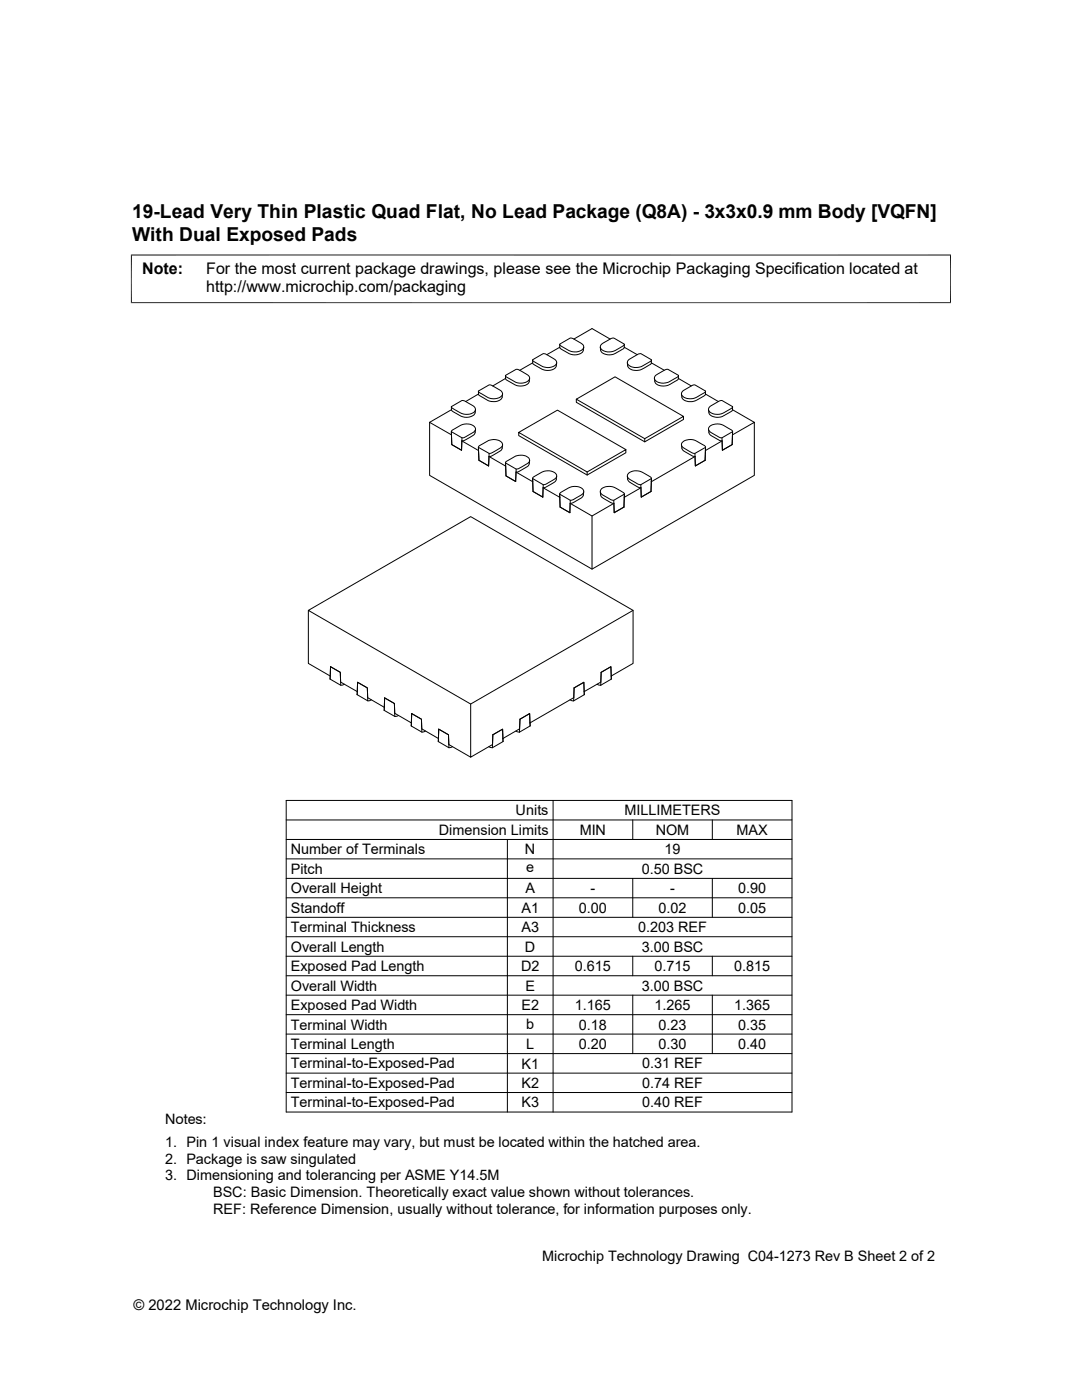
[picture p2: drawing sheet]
<svg xmlns="http://www.w3.org/2000/svg" width="216mm" height="279mm" viewBox="0 0 216 279" stroke-linecap="round" stroke-linejoin="round" font-family="sans-serif">
<g fill="none" stroke="#000" stroke-width=".2">
<path d="M26.1 50.9h163.7M26.2 50.8v9.7M189.7 50.8v9.7M26.1 60.4h163.7M95.5 78.1v.6a4.7 4.7 0 0 0 3.5 1.4 1.34 1.34 0 0 0 1.3-1.4M95.5 78l2.1-1.2h.3l.8 .5a2.31 2.31 0 0 1 1.5 1.1 1.16 1.16 0 0 1-1.4 1.2l-1.3-.2-1.8-1zM95.5 78.6l-2.6 1.5M100.9 75l.1 .8 1.8 1a2.11 2.11 0 0 0 2.8-.6l.1-.7M100.9 74.9l2.1-1.2 1.1 .4a2.83 2.83 0 0 1 1.5 1.1 1.2 1.2 0 0 1-1.4 1.3l-1.3-.2-1.9-1.1zM100.9 75.5l-2.6 1.5M106.3 71.8v.7M106.3 71.8l2.1-1.2 .5 .1 .6 .3a2.83 2.83 0 0 1 1.5 1.1 1.2 1.2 0 0 1-1.4 1.2h-.7a4.7 4.7 0 0 1-2.4-1.1z"/>
<path d="M106.3 72.4l-2.6 1.5M111.1 72.4l-.1 .6a1.41 1.41 0 0 1-1.7 .9 4.1 4.1 0 0 1-2.6-1l-.4-.4M111.7 68.7l.1 .9a5.6 5.6 0 0 0 2.5 1.2 1.58 1.58 0 0 0 2.2-1.5M111.7 68.7l2.1-1.2h.5l.6 .4a2.83 2.83 0 0 1 1.5 1.1 1.2 1.2 0 0 1-1.4 1.2l-1.3-.2-1.9-1zM111.7 69.3l-2.6 1.5M115 79.7l13.7 7.8 7.7-4.4-13.7-7.9-7.7 4.5v.6l13.7 7.9 7.7-4.5v-.6M119.9 68.8l1.9-1.2 .7-.1 2.1 1.2-.2 .3-1.6 .9a2.32 2.32 0 0 1-3-.5zM121.8 67.7l-3.7-2.1-3.6 2.1M124.6 69.3l2.5 1.5M124.6 68.7v.6a3.7 3.7 0 0 1-4.4 1.1 1.2 1.2 0 0 1-.4-1.1M125.2 72.4a1.59 1.59 0 0 0 2.1 1.5l1.2-.5 1.3-.7 .2-.2M125.5 71.8l1.9-1.1 .5-.1 2.1 1.2-.2 .3-.6 .4a3.6 3.6 0 0 1-2.6 .8 1.2 1.2 0 0 1-1.4-1.2z"/>
<path d="M130 72.4l2.5 1.5M130 71.8v.7M130.7 75l1.9-1.1 .7-.2 2.1 1.2-.2 .3-.6 .4a3.6 3.6 0 0 1-2.6 .9 1.2 1.2 0 0 1-1.4-1.3zM135.4 75.5l2.5 1.5M135.4 75l-.1 .7-.3 .2a4.1 4.1 0 0 1-3 1.1 1.36 1.36 0 0 1-1.4-1.5M136.1 78.2l1.9-1.2 .7-.2 2.1 1.2-.3 .4-1.5 .9a2.39 2.39 0 0 1-3-.5zM140.8 78.6l2.5 1.5M140.8 78.1l-.1 .7-.3 .3a3.9 3.9 0 0 1-3.6 .9l-.4-.2a1.12 1.12 0 0 1-.4-1.1M85.7 84.3v10.6l32.4 18.7 32.4-18.7v-10.6l-4.3 2.5M85.7 84.3l4.4 2.5M90.1 81.2v.6a1.25 1.25 0 0 0 1 .8 2.81 2.81 0 0 0 3.3 .3l.4-.5M90.1 81.2l2.1-1.3 .5 .1 .6 .4a2.31 2.31 0 0 1 1.5 1.1 1.14 1.14 0 0 1-1.3 1.2l-1.4-.2-1.8-1z"/>
<path d="M90.1 86.8v-.7v2.6l2 1.2M90.1 81.8l-4.4 2.5M90.1 86.8v1.9l2 1.2M90.1 86.8h.1M90.1 86l1.7-1.1a2.35 2.35 0 0 1 3 .5v.4a2.54 2.54 0 0 1-1.5 1.1l-.8 .5h-.3l-2.1-1.3zM92.2 87.4l-.1 2.5M94.9 81.8l-.1 .6M94.9 85.7l-.1 .8a5.7 5.7 0 0 1-2.6 1.5l3.3 1.9M95.5 89.3v.6M95.5 89.3l.1 2.6 1.9 1.1M95.5 89.9l.1 2 1.9 1.1M95.5 89.9h.1"/>
<path d="M95.5 89.1l.7-.5a3.6 3.6 0 0 1 2.6-.9 1.2 1.2 0 0 1 1.4 1.3 3.6 3.6 0 0 1-2 1.3l-.6 .2-2.1-1.2zM97.6 91.1l3.3 1.9M97.6 91.1l-.1 1.9M97.6 90.5l-.1 2.5M100.3 88.8l-.1 .8a1.46 1.46 0 0 1-1.1 .8 2.27 2.27 0 0 1-1.5 .7M100.9 93l.1 2 1.9 1.1M100.9 93v-.6l.1 2.6 1.9 1.1M101 92.1l.6-.4a3.6 3.6 0 0 1 2.6-.9 1.11 1.11 0 0 1 1.3 1.5l-2 1.2-.5 .1-2.1-1.2zM103 94.2l3.3 1.9M103 94.2l-.1 1.9M103 93.6l-.1 2.5M103.5 86.3l13.7 7.9 7.7-4.5-13.7-7.8-7.7 4.4v.6l13.7 7.9 7.7-4.4v-.7"/>
<path d="M105.7 91.9l-.1 .8a1.46 1.46 0 0 1-1.1 .8 2.27 2.27 0 0 1-1.5 .7M106.3 95.5v.6M106.3 95.5l.1 2.6 1.9 1.1M106.3 96.1l.1 2 1.9 1.1M106.3 96.1h.1M106.3 95.3l1.7-1a2.32 2.32 0 0 1 3.1 .5l-.1 .4a2.83 2.83 0 0 1-1.5 1.1l-.6 .3-.5 .1-2.1-1.2zM108.4 96.7l-.1 2.5M111.1 95l-.1 .8a6 6 0 0 1-2.6 1.5l3.3 2M111.7 98.6v.7M111.7 98.6l.1 2.6 1.9 1.1M111.7 99.3l.1 1.9 1.9 1.1M111.7 98.4l1.7-1a2.39 2.39 0 0 1 3.1 .5l-.1 .4a2.54 2.54 0 0 1-1.5 1.1l-.6 .4h-.5l-2.1-1.2z"/>
<path d="M113.8 99.8l-.1 2.5M116.5 98.1l-.1 .8-.3 .4-1.9 1.1-.4 .1 4.3 2.5M117.2 94.2v.6M119.8 98.2a1.15 1.15 0 0 0 .5 1.2l1.5 .9 .7 .2M120.1 97.5a2.74 2.74 0 0 1 2.7-.1l1.6 .9 .2 .3-2.1 1.2h-.5l-.7-.4a2.29 2.29 0 0 1-1.5-1.1v-.4zM122.5 99.8l.1 2.5 1.9-1.1M124.6 98.6l-.1 2.6M125.2 95a1.2 1.2 0 0 0 .5 1.2l1.5 1 .7 .1M125.5 94.4a2.57 2.57 0 0 1 2.7-.1l1.6 .9 .2 .3-2.1 1.2-.5-.1-.7-.3a2.52 2.52 0 0 1-1.5-1.1v-.4zM127.9 96.7l.1 2.5 1.9-1.1M127.9 97.3l-3.3 1.9M127.9 97.3l.1 1.9 1.9-1.1"/>
<path d="M128.7 87.5v.7M130 96.1h.1M130 95.5l-.1 2.6M136 88.8a1.21 1.21 0 0 0 .5 1.2l.1 .1a4.5 4.5 0 0 0 2.1 1M136.1 88.3a2.48 2.48 0 0 1 2.9-.2l1.5 .8 .3 .4-2.1 1.2-1.2-.4a2.83 2.83 0 0 1-1.5-1.1zM138.7 90.5v2.5l2-1.1M138.7 91.1l-8.7 5M138.7 91.1v1.9l2-1.1M140.8 89.9h.1M140.8 89.3l-.1 2.6M141.4 85.7a1.21 1.21 0 0 0 .5 1.2l.1 .1a4.5 4.5 0 0 0 2.1 1M141.5 81.3l1.9-1.2 .7-.2 2.1 1.3-.3 .3-1.5 .9a2.39 2.39 0 0 1-3-.5z"/>
<path d="M141.7 85a2.69 2.69 0 0 1 2.7-.1l1.5 .9 .3 .3-2.1 1.3h-.4l-.8-.5a2.54 2.54 0 0 1-1.5-1.1v-.4zM144.1 87.4v2.5l2-1.2M144.1 88l-3.3 1.9M144.1 88v1.9l2-1.2M146.2 81.8l4.3 2.5M146.2 86.8h.1M146.2 81.2v.6a3.8 3.8 0 0 1-4.2 1.2l-.2-.1a1.12 1.12 0 0 1-.4-1.1M146.2 86.1l-.1 2.6M122.5 100.5l-4.4 2.5v10.6M122.5 100.5l.1 1.8 1.9-1.1M61.5 121.8v10.6l4.4 2.5v.6M61.5 121.8l32.4-18.7 32.4 18.7-32.4 18.7z"/>
<path d="M65.9 135.5l2.1 1.3 .7-.3M66 133.1l1.9 1.1 .1 2.6M66 133.1l-.1 2.4M66 133.1l1.9 1.1 .1 1.9 3.3 1.9v.6M71.3 138.6l2.1 1.3 .7-.2M71.3 138.6h.1M71.4 136.2l1.9 1.1 .1 2.6M71.4 136.2l-.1 2.4M71.4 136.2l1.9 1.1 .1 1.9 3.3 2v.6M76.8 139.3l1.9 1.1 .1 2.6M76.8 139.3l-.1 2.5M76.8 139.3l1.9 1.1 .1 1.9 3.3 2v.5"/>
<path d="M113.7 139.7l.8 .2M114.5 139.2l-8.8 5.1M114.6 137.3l1.9-1.1 .1 1.8M114.6 137.3l1.9-1.1 .1 2.4M114.6 137.3l-.1 2.6M116.6 138v.6M116.6 138.6l-2.1 1.3M119.1 136.5l.8 .3M119.9 136.1l-3.3 1.9M120 134.2l1.9-1.1 .1 1.8M120 134.2l1.9-1.1 .1 2.4M120 134.2l-.1 2.6"/>
<path d="M122 134.9v.6l-2.1 1.3M126.3 121.8v10.6l-4.3 2.5M57.1 159.7h100.9v62.2h-100.9zM76.7 141.8l2.1 1.2 .7-.2M82.1 144.9l2.1 1.2 .7-.2M82.1 144.8v.1M82.1 142.4l2 1.1 .1 2 3.3 1.9v.6M82.1 142.4l2 1.1 .1 2.6M82.1 142.4v2.5M87.5 148l2.1 1.2 .7-.2M87.5 145.5l2 1.1 .1 2 4.3 2.5M87.5 145.5l2 1.1 .1 2.6"/>
<path d="M87.5 145.5v2.5M93.9 140.5v10.6l4.4-2.5M97.5 149l.8 .2M98.3 146.6l2-1.1 .1 1.9M98.3 146.6l2-1.1 .1 2.5M98.3 146.6v2.6M100.4 147.4v.6l-2.1 1.2M102.9 145.9l.8 .2M103.8 143.5l1.9-1.1v1.9M103.8 143.5l-.1 2-3.3 1.9M103.8 143.5l1.9-1.1 .1 2.5M103.8 143.5l-.1 2.6"/>
<path d="M105.8 144.3v.6l-2.1 1.2M110.4 159.7v62.2M57.1 179.2h100.9M57.1 175.3h100.9M57.1 171.4h100.9M57.1 167.5h100.9M57.1 163.6h100.9M101.2 167.5v54.4M126.3 163.6v3.9M126.3 175.3v7.8M142.1 163.6v3.9M142.1 175.3v7.8"/>
<path d="M57.1 190.8h100.9M57.1 186.9h100.9M57.1 183.1h100.9M57.1 198.6h100.9M57.1 194.7h100.9M126.3 190.8v3.9M126.3 198.6v11.7M142.1 190.8v3.9M142.1 198.6v11.7M57.1 206.4h100.9M57.1 214.2h100.9M57.1 202.5h100.9"/>
<path d="M57.1 210.3h100.9M57.1 218h100.9"/>
</g>
<g font-size="3.8">
<text x="26.4" y="43.5">19-Lead Very Thin Plastic Quad Flat, No Lead Package (Q8A) - 3x3x0.9 mm Body [VQFN]</text>
<text x="26.4" y="48.1">With Dual Exposed Pads</text>
</g>
<g font-size="3.2">
<text x="28.4" y="54.7">Note:</text>
<text x="41.1" y="58.3">http://www.microchip.com/packaging</text>
<text x="41.1" y="54.7">For the most current package drawings, please see the Microchip Packaging Specification located at</text>
</g>
<g font-size="2.9">
<text x="87.6" y="166.6">Dimension Limits</text>
<text x="102.9" y="162.7">Units</text>
<text x="115.7" y="166.6">MIN</text>
<text x="124.6" y="162.7">MILLIMETERS</text>
<text x="130.8" y="166.6">NOM</text>
<text x="147" y="166.6">MAX</text>
<text x="58" y="170.5">Number of Terminals</text>
<text x="104.8" y="170.5">N</text>
<text x="132.6" y="170.5">19</text>
<text x="58" y="178.3">Overall Height</text>
<text x="58" y="174.4">Pitch</text>
<text x="104.8" y="178.3">A</text>
<text x="105" y="174.1">e</text>
<text x="117.8" y="178.3">-</text>
<text x="128" y="174.4">0.50 BSC</text>
<text x="133.7" y="178.3">-</text>
<text x="147.3" y="178.3">0.90</text>
<text x="58" y="182.2">Standoff</text>
<text x="104.1" y="182.2">A1</text>
<text x="115.5" y="182.2">0.00</text>
<text x="131.4" y="182.2">0.02</text>
<text x="147.3" y="182.2">0.05</text>
<text x="58" y="186">Terminal Thickness</text>
<text x="58" y="189.9">Overall Length</text>
<text x="104.1" y="186">A3</text>
<text x="104.8" y="189.9">D</text>
<text x="127.3" y="186">0.203 REF</text>
<text x="128" y="189.9">3.00 BSC</text>
<text x="58" y="197.7">Overall Width</text>
<text x="58" y="193.8">Exposed Pad Length</text>
<text x="104" y="193.8">D2</text>
<text x="104.8" y="197.7">E</text>
<text x="114.7" y="193.8">0.615</text>
<text x="128" y="197.7">3.00 BSC</text>
<text x="130.6" y="193.8">0.715</text>
<text x="146.5" y="193.8">0.815</text>
<text x="58" y="201.6">Exposed Pad Width</text>
<text x="104" y="201.6">E2</text>
<text x="114.7" y="201.6">1.165</text>
<text x="130.6" y="201.6">1.265</text>
<text x="146.5" y="201.6">1.365</text>
<text x="58" y="205.5">Terminal Width</text>
<text x="58" y="209.4">Terminal Length</text>
<text x="105" y="205.4">b</text>
<text x="105" y="209.4">L</text>
<text x="115.5" y="209.4">0.20</text>
<text x="115.5" y="205.5">0.18</text>
<text x="131.4" y="205.5">0.23</text>
<text x="131.4" y="209.4">0.30</text>
<text x="147.3" y="209.4">0.40</text>
<text x="147.3" y="205.5">0.35</text>
<text x="58" y="213.2">Terminal-to-Exposed-Pad</text>
<text x="104" y="213.3">K1</text>
<text x="128.1" y="213.2">0.31 REF</text>
<text x="58" y="217.1">Terminal-to-Exposed-Pad</text>
<text x="58" y="221">Terminal-to-Exposed-Pad</text>
<text x="104" y="217.1">K2</text>
<text x="104" y="221">K3</text>
<text x="128.1" y="217.1">0.74 REF</text>
<text x="128.1" y="221">0.40 REF</text>
<text x="32.9" y="224.4">Notes:</text>
<text x="32.9" y="229">1. Pin 1 visual index feature may vary, but must be located within the hatched area.</text>
<text x="32.9" y="232.3">2. Package is saw singulated</text>
<text x="32.9" y="235.6">3. Dimensioning and tolerancing per ASME Y14.5M</text>
<text x="42.5" y="238.9">BSC: Basic Dimension. Theoretically exact value shown without tolerances.</text>
<text x="42.5" y="242.2">REF: Reference Dimension, usually without tolerance, for information purposes only.</text>
<text x="108.2" y="251.7">Microchip Technology Drawing C04-1273 Rev B Sheet 2 of 2</text>
<text x="26.6" y="261.3">© 2022 Microchip Technology Inc.</text>
</g>
</svg>
